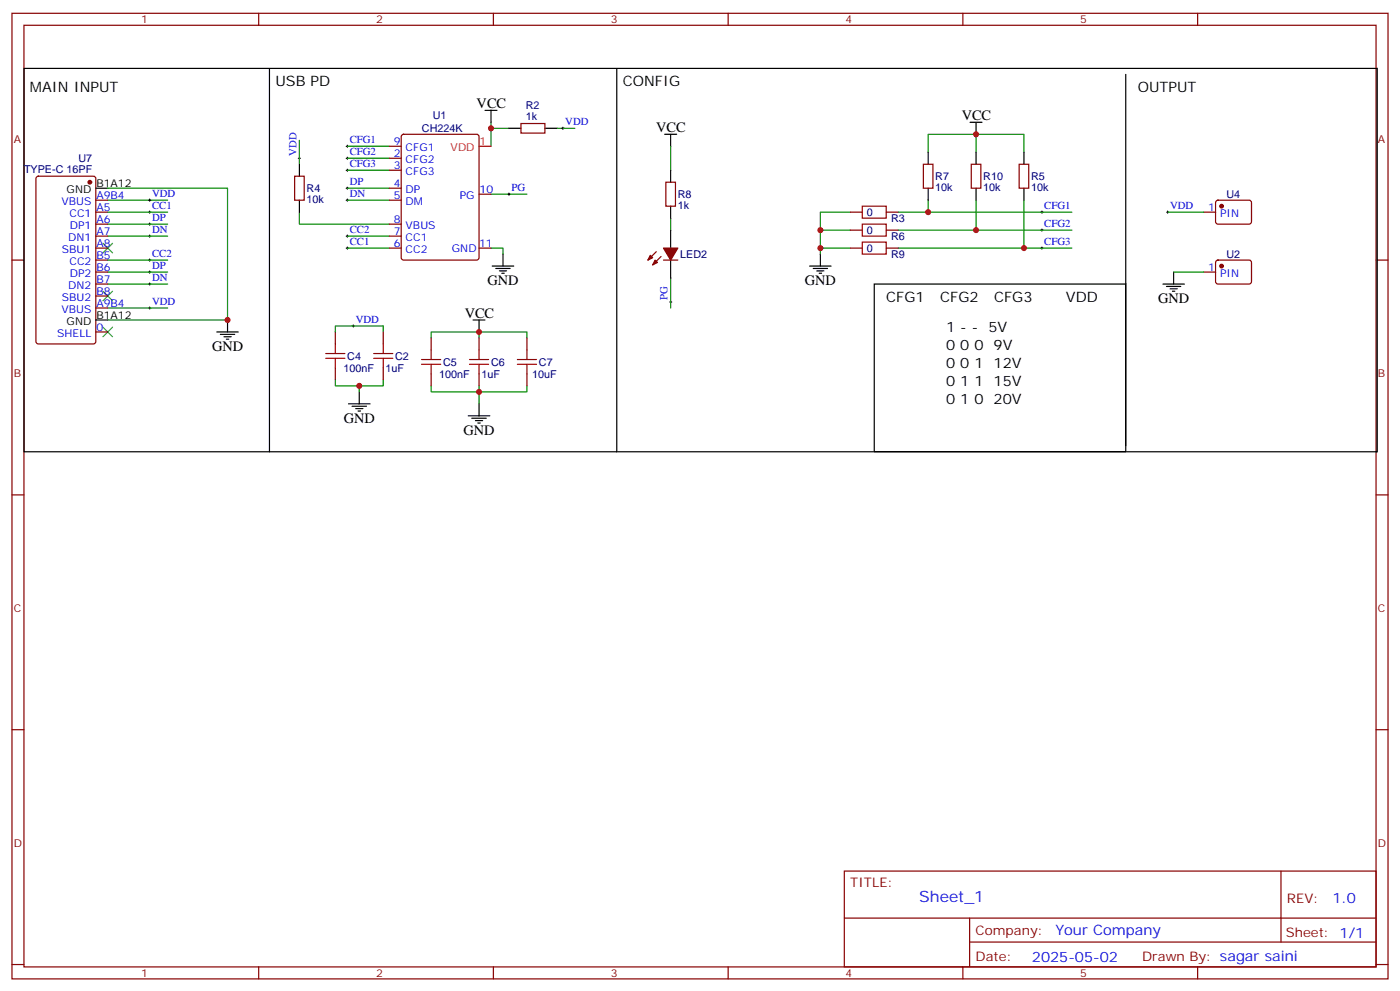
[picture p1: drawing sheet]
<svg xmlns="http://www.w3.org/2000/svg" width="412mm" height="292mm" viewBox="0 0 412 292" stroke-linecap="round" stroke-linejoin="round" font-family="sans-serif">
<g fill="none" stroke="#870000" stroke-width=".35">
<path d="M3.5 3.9h405.4v284.4h-405.4zM7.1 7.4h398.2v277.3h-398.2zM76.2 3.9v3.5M145.3 3.9v3.5M214.5 3.9v3.5M283.6 3.9v3.5M352.8 3.9v3.5M118.4 39.8l.5-.3h21.5l.7 .5v35.9l-.5 .6-21.7 .1-.7-.5v-35.8zM153.5 36.4h7v2.8h-7zM10.8 52.1l.5-.2h16.2l.7 .4v48.3l-.4 .6-16.5 .1-.7-.5v-48.2zM28.2 58.9h3.5M86.8 51.9h2.8v7h-2.8z"/>
<path d="M114.7 58.9h3.5M114.7 46.6h3.5M114.7 50.1h3.5M114.7 55.4h3.5M114.7 43.1h3.5M141.1 57.2h3.5M196.1 53.7h2.9v7h-2.9zM272 48.4h2.8v7h-2.8zM286.1 48.4h2.8v7h-2.8zM300.2 48.4h2.8v7h-2.8zM358.3 59.2l.5-.3 9.4 .1 .5 .7-.1 5.9-.7 .4-9.4-.1-.4-.6v-5.6zM3.5 76.6h3.6"/>
<path d="M28.2 76.6h3.5M28.2 62.5h3.5M28.2 66h3.5M28.2 69.5h3.5M28.2 73.1h3.5M114.7 66h3.5M114.7 69.5h3.5M114.7 73.1h3.5M141.1 73.1h3.5M193.3 74.1l-2.4 2.5M194.7 75.5l-2.4 2.5M195.4 76.6h4.3"/>
<path d="M250.5 62.5h3.5M250.5 73.1h3.5M250.5 67.8h3.5M261.1 62.5h3.5M261.1 73.1h3.5M261.1 67.8h3.5M354.5 62.5h3.6M358.3 76.8l.5-.2h9.4l.5 .7-.1 5.9-.7 .4h-9.4l-.4-.7v-5.6zM405.3 76.6h3.6M28.2 80.1h3.5M28.2 83.6h3.5M28.2 87.2h3.5"/>
<path d="M28.2 90.7h3.5M28.2 97.8h3.5M98.8 97.8v3.5M112.9 97.8v3.5M127 99.5v3.5M141.1 99.5v3.5M155.2 99.5v3.5M354.5 80.1h3.6M98.8 108.3v3.6M112.9 108.3v3.6M127 110.1v3.5M141.1 110.1v3.5"/>
<path d="M155.2 110.1v3.5M3.5 145.7h3.6M405.3 145.7h3.6M3.5 214.9h3.6M405.3 214.9h3.6M248.7 256.5h156.6v28.2h-156.6zM377.3 256.5v20.9M248.7 270.4h156.5M285.6 277.4h119.6M285.6 270.4v14.1M3.5 284h3.6M76.2 284.7v3.6"/>
<path d="M145.3 284.7v3.6M214.5 284.7v3.6M283.6 284.7v3.6M352.8 284.7v3.6M405.3 284h3.6"/>
</g>
<g fill="none" stroke="#000" stroke-width=".35">
<path d="M7.1 20.1h398.6v112.9h-398.6zM79.4 20.1v112.9M142.9 32.5h3.5M144.6 32.5v3.5M149.9 37.8h3.6M160.5 37.8h3.5M181.7 20.1v112.9M195.8 39.5h3.5M197.6 39.5v3.6M285.8 36h3.5M287.5 36v3.5M331.6 21.9v109.4"/>
<path d="M28.2 55.4h3.5M88.2 48.4v3.5M88.2 58.9v3.6M197.6 50.1v3.6M273.4 44.8v3.6M273.4 55.4v3.5M287.5 44.8v3.6M287.5 55.4v3.5M301.6 44.8v3.6M301.6 55.4v3.5M145 78.4h6.3M146 79.1h4.3"/>
<path d="M147.1 79.8h2.1M148.2 74.8v3.6M197.6 60.7v3.5M197.6 67.8v5.3M197.6 76.6v5.3M238.5 78.4h6.3M239.5 79.1h4.3M240.6 79.8h2.1M241.7 74.8v3.6M28.2 94.2h3.5M63.9 97.8h6.3M64.9 98.5h4.2"/>
<path d="M66 99.2h2.1M66.7 99.9h.7M67 94.2v3.6M139.3 94.2h3.6M141.1 94.2v3.6M147.8 80.5h.7M241.3 80.5h.7M257.5 83.6h74.1v49.4h-74.1zM342.5 83.6h6.4M343.6 84.3h4.2M344.7 85.1h2.1M345.4 85.8h.7"/>
<path d="M345.7 80.1v3.5M102.7 118.9h6.3M103.7 119.6h4.2M105.8 115.4v3.5M141.1 118.9v3.5M104.8 120.3h2.1M105.5 121h.7M137.9 122.4h6.4M139 123.2h4.2M140.1 123.9h2.1M140.8 124.6h.7"/>
</g>
<g fill="none" stroke="#000" stroke-width=".29">
<path d="M165.5 37.8h.7M165.8 37.4v.7M43.7 58.9h.7M44.1 58.6v.7M87.8 46.6h.7M88.2 46.2v.8M102 50.1h.7M102 46.6h.7M102 43.1h.7M102 58.9h.7M102 55.4h.7M102.3 42.7v.7"/>
<path d="M102.3 46.2v.8M102.3 49.8v.7M102.3 55.1v.7M102.3 58.6v.7M149.6 57.2h.7M149.9 56.8v.7M43.7 62.5h.7M43.7 69.5h.7M43.7 66h.7M43.7 76.6h.7M44.1 62.1v.7M44.1 65.7v.7"/>
<path d="M44.1 69.2v.7M44.1 76.2v.7M44.1 79.8v.7M102 73.1h.7M102 69.5h.7M102.3 69.2v.7M102.3 72.7v.7M306.6 73.1h.7M306.6 67.8h.7M306.6 62.5h.7M306.9 62.1v.7M306.9 67.4v.7"/>
<path d="M306.9 72.7v.7M343.6 62.5h.7M344 62.1v.7M43.7 83.6h.7M43.7 80.1h.7M43.7 90.7h.7M44.1 83.3v.7M44.1 90.3v.8M103.7 96h.7M104.1 95.6v.7M197.2 88.9h.7M197.6 88.6v.7"/>
</g>
<g fill="none" stroke="#008700" stroke-width=".35">
<path d="M144.6 36v1.8M149.9 37.8h-5.3v5.3M164 37.8h5.3M287.5 39.5v5.3M31.7 55.4h35.3v38.8h-35.3M31.7 58.9h17.7M88.2 41.3v7.1M102.3 50.1h12.4M102.3 46.6h12.4M102.3 43.1h12.4M102.3 58.9h12.4M102.3 55.4h12.4"/>
<path d="M144.6 57.2h10.6M197.6 43.1v7M273.4 44.8v-5.3h28.2v5.3M273.4 58.9v3.6h-8.8M287.5 58.9v8.9h-22.9M301.6 58.9v14.2h-37M31.7 69.5h17.7M31.7 66h17.7M31.7 62.5h17.7M31.7 76.6h17.7M88.2 62.5v3.5h26.5M102.3 73.1h12.4"/>
<path d="M102.3 69.5h12.4M144.6 73.1h3.6v1.7M197.6 64.2v3.6M241.7 67.8h8.8M241.7 73.1h8.8M250.5 62.5h-8.8v12.3M273.4 62.5h42.3M287.5 67.8h28.2M301.6 73.1h14.1M344 62.5h10.5M31.7 90.7h17.7M31.7 83.6h17.7"/>
<path d="M31.7 80.1h17.7M98.8 97.8v-1.8h14.1v1.8M141.1 97.8h-14.1v1.7M141.1 99.5v-1.7h14.1v1.7M197.6 81.9v8.8M345.7 80.1h8.8M98.8 111.9v1.7h7v1.8M112.9 111.9v1.7h-7.1M127 113.6v1.8h14.1v3.5M141.1 113.6v1.8h14.1v-1.8"/>
</g>
<g fill="#870000" stroke="#870000" stroke-width=".35">
<path d="M195.4 73.1h4.3l-2.1 3.5z"/>
<path d="M193 76.6l.7 .7-1.4 .7z"/>
<path d="M191.6 75.2l.7 .7-1.4 .7z"/>
<circle cx="359.8" cy="78.4" r=".53"/>
<circle cx="359.8" cy="60.7" r=".53"/>
<circle cx="26.5" cy="53.7" r=".53"/>
</g>
<g fill="none" stroke="#a10000" stroke-width=".35">
<path d="M254 60.7h7.1v3.5h-7.1zM254 66h7.1v3.5h-7.1zM254 71.3h7.1v3.5h-7.1zM96 104.1h5.6M96 105.5h5.6M98.8 101.3v2.8M98.8 105.5v2.8M110.1 104.1h5.6M110.1 105.5h5.6M112.9 101.3v2.8M112.9 105.5v2.8M124.2 107.3h5.6"/>
<path d="M124.2 105.9h5.6M127 103v2.9M127 107.3v2.8M138.3 107.3h5.6M138.3 105.9h5.6M141.1 103v2.9M141.1 107.3v2.8M152.4 107.3h5.6M152.4 105.9h5.6M155.2 103v2.9M155.2 107.3v2.8"/>
</g>
<path d="M30.3 71.6l2.9 2.9M33.2 71.6l-2.9 2.9M30.3 96.3l2.9 2.9M30.3 85.8l2.9 2.8M33.2 96.3l-2.9 2.9M33.2 85.8l-2.9 2.8" fill="none" stroke="#3c3" stroke-width=".35"/>
<path d="M141.1 43.1h3.5" fill="none" stroke="#f00" stroke-width=".35"/>
<g fill="#c00">
<circle cx="301.6" cy="73.1" r=".88"/>
<circle cx="287.5" cy="39.5" r=".88"/>
<circle cx="105.8" cy="113.6" r=".88"/>
<circle cx="141.1" cy="97.8" r=".88"/>
<circle cx="144.6" cy="37.8" r=".88"/>
<circle cx="141.1" cy="115.4" r=".88"/>
<circle cx="67" cy="94.2" r=".88"/>
<circle cx="273.4" cy="62.5" r=".88"/>
<circle cx="287.5" cy="67.8" r=".88"/>
<circle cx="241.7" cy="67.8" r=".88"/>
<circle cx="241.7" cy="73.1" r=".88"/>
</g>
<text font-size="4.6" fill="#00f" x="270.8" y="265.5">Sheet_1</text>
<g font-size="4.2">
<text x="8.8" y="27.2">MAIN INPUT</text>
<text x="81.1" y="25.4">USB PD</text>
<text x="183.4" y="25.4">CONFIG</text>
<text x="335.1" y="27.2">OUTPUT</text>
<text x="140.4" y="31.8">VCC</text>
<text x="283.3" y="35.3">VCC</text>
<text x="193.3" y="38.8">VCC</text>
<text x="143.6" y="84">GND</text>
<text x="237.1" y="84">GND</text>
<text x="261.1" y="88.9">CFG1</text>
<text x="276.9" y="88.9">CFG2</text>
<text x="292.8" y="88.9">CFG3</text>
<text x="314" y="88.9">VDD</text>
<text x="341.1" y="89.3">GND</text>
<text x="136.9" y="93.5">VCC</text>
<text x="278.7" y="97.8">1 - -</text>
<text x="291.2" y="97.8">5V</text>
<text x="62.5" y="103.4">GND</text>
<text x="278.7" y="103">0 0 0</text>
<text x="292.7" y="103">9V</text>
<text x="278.7" y="113.6">0 1 1</text>
<text x="278.7" y="108.3">0 0 1</text>
<text x="292.7" y="113.6">15V</text>
<text x="292.7" y="108.3">12V</text>
<text x="278.7" y="118.9">0 1 0</text>
<text x="292.7" y="118.9">20V</text>
<text x="101.3" y="124.6">GND</text>
<text x="136.6" y="128.1">GND</text>
</g>
<g font-size="4.2" fill="#00f">
<text x="392.5" y="265.8">1.0</text>
<text x="310.9" y="275.3">Your Company</text>
<text x="304" y="283.1">2025-05-02</text>
</g>
<g font-size="3.9" fill="#800">
<text x="250.5" y="261.1">TITLE:</text>
<text x="379.1" y="265.8">REV:</text>
<text x="287.4" y="275.3">Company:</text>
<text x="378.7" y="275.9">Sheet: 1/1</text>
<text x="287.4" y="283">Date:</text>
<text x="336.4" y="283.1">Drawn By: sagar saini</text>
</g>
<g font-size="3.2" fill="#800">
<text x="41.6" y="6.9">1</text>
<text x="110.8" y="6.9">2</text>
<text x="179.9" y="6.9">3</text>
<text x="249.1" y="6.9">4</text>
<text x="318.2" y="6.9">5</text>
<text x="4.1" y="42">A</text>
<text x="405.9" y="42">A</text>
<text x="4.1" y="111.2">B</text>
<text x="405.9" y="111.2">B</text>
<text x="4.1" y="180.3">C</text>
<text x="405.9" y="180.3">C</text>
<text x="4.1" y="249.4">D</text>
<text x="405.9" y="249.4">D</text>
<text x="41.6" y="287.7">1</text>
<text x="110.8" y="287.7">2</text>
<text x="179.9" y="287.7">3</text>
<text x="249.1" y="287.7">4</text>
<text x="318.2" y="287.7">5</text>
</g>
<g font-size="3.2" fill="#000080">
<text x="127.5" y="35.1">U1</text>
<text x="154.9" y="35.3">1k</text>
<text x="154.9" y="32.2">R2</text>
<text x="124.3" y="38.9">CH224K</text>
<text x="23.1" y="47.6">U7</text>
<text x="7.1" y="50.8">TYPE-C 16PF</text>
<text x="275.5" y="53">R7</text>
<text x="289.6" y="53">R10</text>
<text x="303.7" y="53">R5</text>
<text x="90.3" y="59.7">10k</text>
<text x="90.3" y="56.6">R4</text>
<text x="199.7" y="58.4">R8</text>
<text x="275.5" y="56.2">10k</text>
<text x="289.6" y="56.2">10k</text>
<text x="303.7" y="56.2">10k</text>
<text x="361.3" y="58.3">U4</text>
<text x="199.7" y="61.5">1k</text>
<text x="255.4" y="63.6">0</text>
<text x="262.5" y="65.4">R3</text>
<text x="255.4" y="68.9">0</text>
<text x="262.5" y="70.7">R6</text>
<text x="200.4" y="76.1">LED2</text>
<text x="255.4" y="74.2">0</text>
<text x="262.5" y="76">R9</text>
<text x="361.3" y="76">U2</text>
<text x="102.3" y="105.9">C4</text>
<text x="116.4" y="106">C2</text>
<text x="130.5" y="107.7">C5</text>
<text x="144.6" y="107.8">C6</text>
<text x="158.7" y="107.8">C7</text>
<text x="101.2" y="109.5">100nF</text>
<text x="113.6" y="109.5">1uF</text>
<text x="129.4" y="111.3">100nF</text>
<text x="141.8" y="111.3">1uF</text>
<text x="156.8" y="111.3">10uF</text>
</g>
<g font-size="3.2" fill="#00f">
<text x="166.5" y="36.9">VDD</text>
<text x="87.3" y="45.9" transform="rotate(-90 87.3 45.9)">VDD</text>
<text x="103" y="45.7">CFG2</text>
<text x="103" y="42.2">CFG1</text>
<text x="116" y="46.2">2</text>
<text x="116" y="42.7">9</text>
<text x="119.5" y="44.5">CFG1</text>
<text x="103" y="49.2">CFG3</text>
<text x="116" y="49.8">3</text>
<text x="119.5" y="48">CFG2</text>
<text x="119.5" y="51.5">CFG3</text>
<text x="28.4" y="58.6">A9B4</text>
<text x="44.8" y="58.1">VDD</text>
<text x="103" y="58.1">DN</text>
<text x="103" y="54.5">DP</text>
<text x="116" y="55.1">4</text>
<text x="116" y="58.6">5</text>
<text x="119.5" y="56.8">DP</text>
<text x="135.4" y="58.6">PG</text>
<text x="141.3" y="56.8">10</text>
<text x="150.6" y="56.3">PG</text>
<text x="18.1" y="60.4">VBUS</text>
<text x="20.5" y="63.9">CC1</text>
<text x="28.4" y="62.1">A5</text>
<text x="28.4" y="65.7">A6</text>
<text x="44.8" y="65.1">DP</text>
<text x="44.8" y="61.6">CC1</text>
<text x="116" y="65.7">8</text>
<text x="119.5" y="60.4">DM</text>
<text x="307.6" y="61.6">CFG1</text>
<text x="344.7" y="61.6">VDD</text>
<text x="355.9" y="62.1">1</text>
<text x="359.4" y="63.9">PIN</text>
<text x="20.1" y="70.9">DN1</text>
<text x="20.5" y="67.4">DP1</text>
<text x="28.4" y="69.2">A7</text>
<text x="44.8" y="68.7">DN</text>
<text x="103" y="68.7">CC2</text>
<text x="116" y="69.2">7</text>
<text x="119.5" y="70.9">CC1</text>
<text x="119.5" y="67.4">VBUS</text>
<text x="307.6" y="66.9">CFG2</text>
<text x="18.2" y="74.5">SBU1</text>
<text x="20.5" y="78">CC2</text>
<text x="28.4" y="72.7">A8</text>
<text x="28.4" y="76.2">B5</text>
<text x="44.8" y="75.7">CC2</text>
<text x="103" y="72.2">CC1</text>
<text x="116" y="72.7">6</text>
<text x="119.5" y="74.5">CC2</text>
<text x="133.1" y="74.1">GND</text>
<text x="141.1" y="72.7">11</text>
<text x="307.6" y="72.2">CFG3</text>
<text x="20.5" y="81.5">DP2</text>
<text x="28.4" y="79.8">B6</text>
<text x="28.4" y="83.3">B7</text>
<text x="44.8" y="82.8">DN</text>
<text x="44.8" y="79.2">DP</text>
<text x="355.9" y="79.8">1</text>
<text x="359.4" y="81.5">PIN</text>
<text x="18.2" y="88.6">SBU2</text>
<text x="20.1" y="85.1">DN2</text>
<text x="28.4" y="86.8">B8</text>
<text x="44.8" y="89.8">VDD</text>
<text x="196.7" y="88.2" transform="rotate(-90 196.7 88.2)">PG</text>
<text x="18.1" y="92.1">VBUS</text>
<text x="28.4" y="90.3">A9B4</text>
<text x="104.8" y="95.1">VDD</text>
<text x="16.8" y="99.2">SHELL</text>
<text x="28.4" y="97.4">0</text>
</g>
<g font-size="3.2" fill="#f00">
<text x="132.7" y="44.5">VDD</text>
<text x="141.3" y="42.7">1</text>
</g>
<g font-size="3.2">
<text x="19.6" y="56.8">GND</text>
<text x="28.4" y="55.1">B1A12</text>
<text x="19.6" y="95.6">GND</text>
<text x="28.4" y="93.9">B1A12</text>
</g>
</svg>
